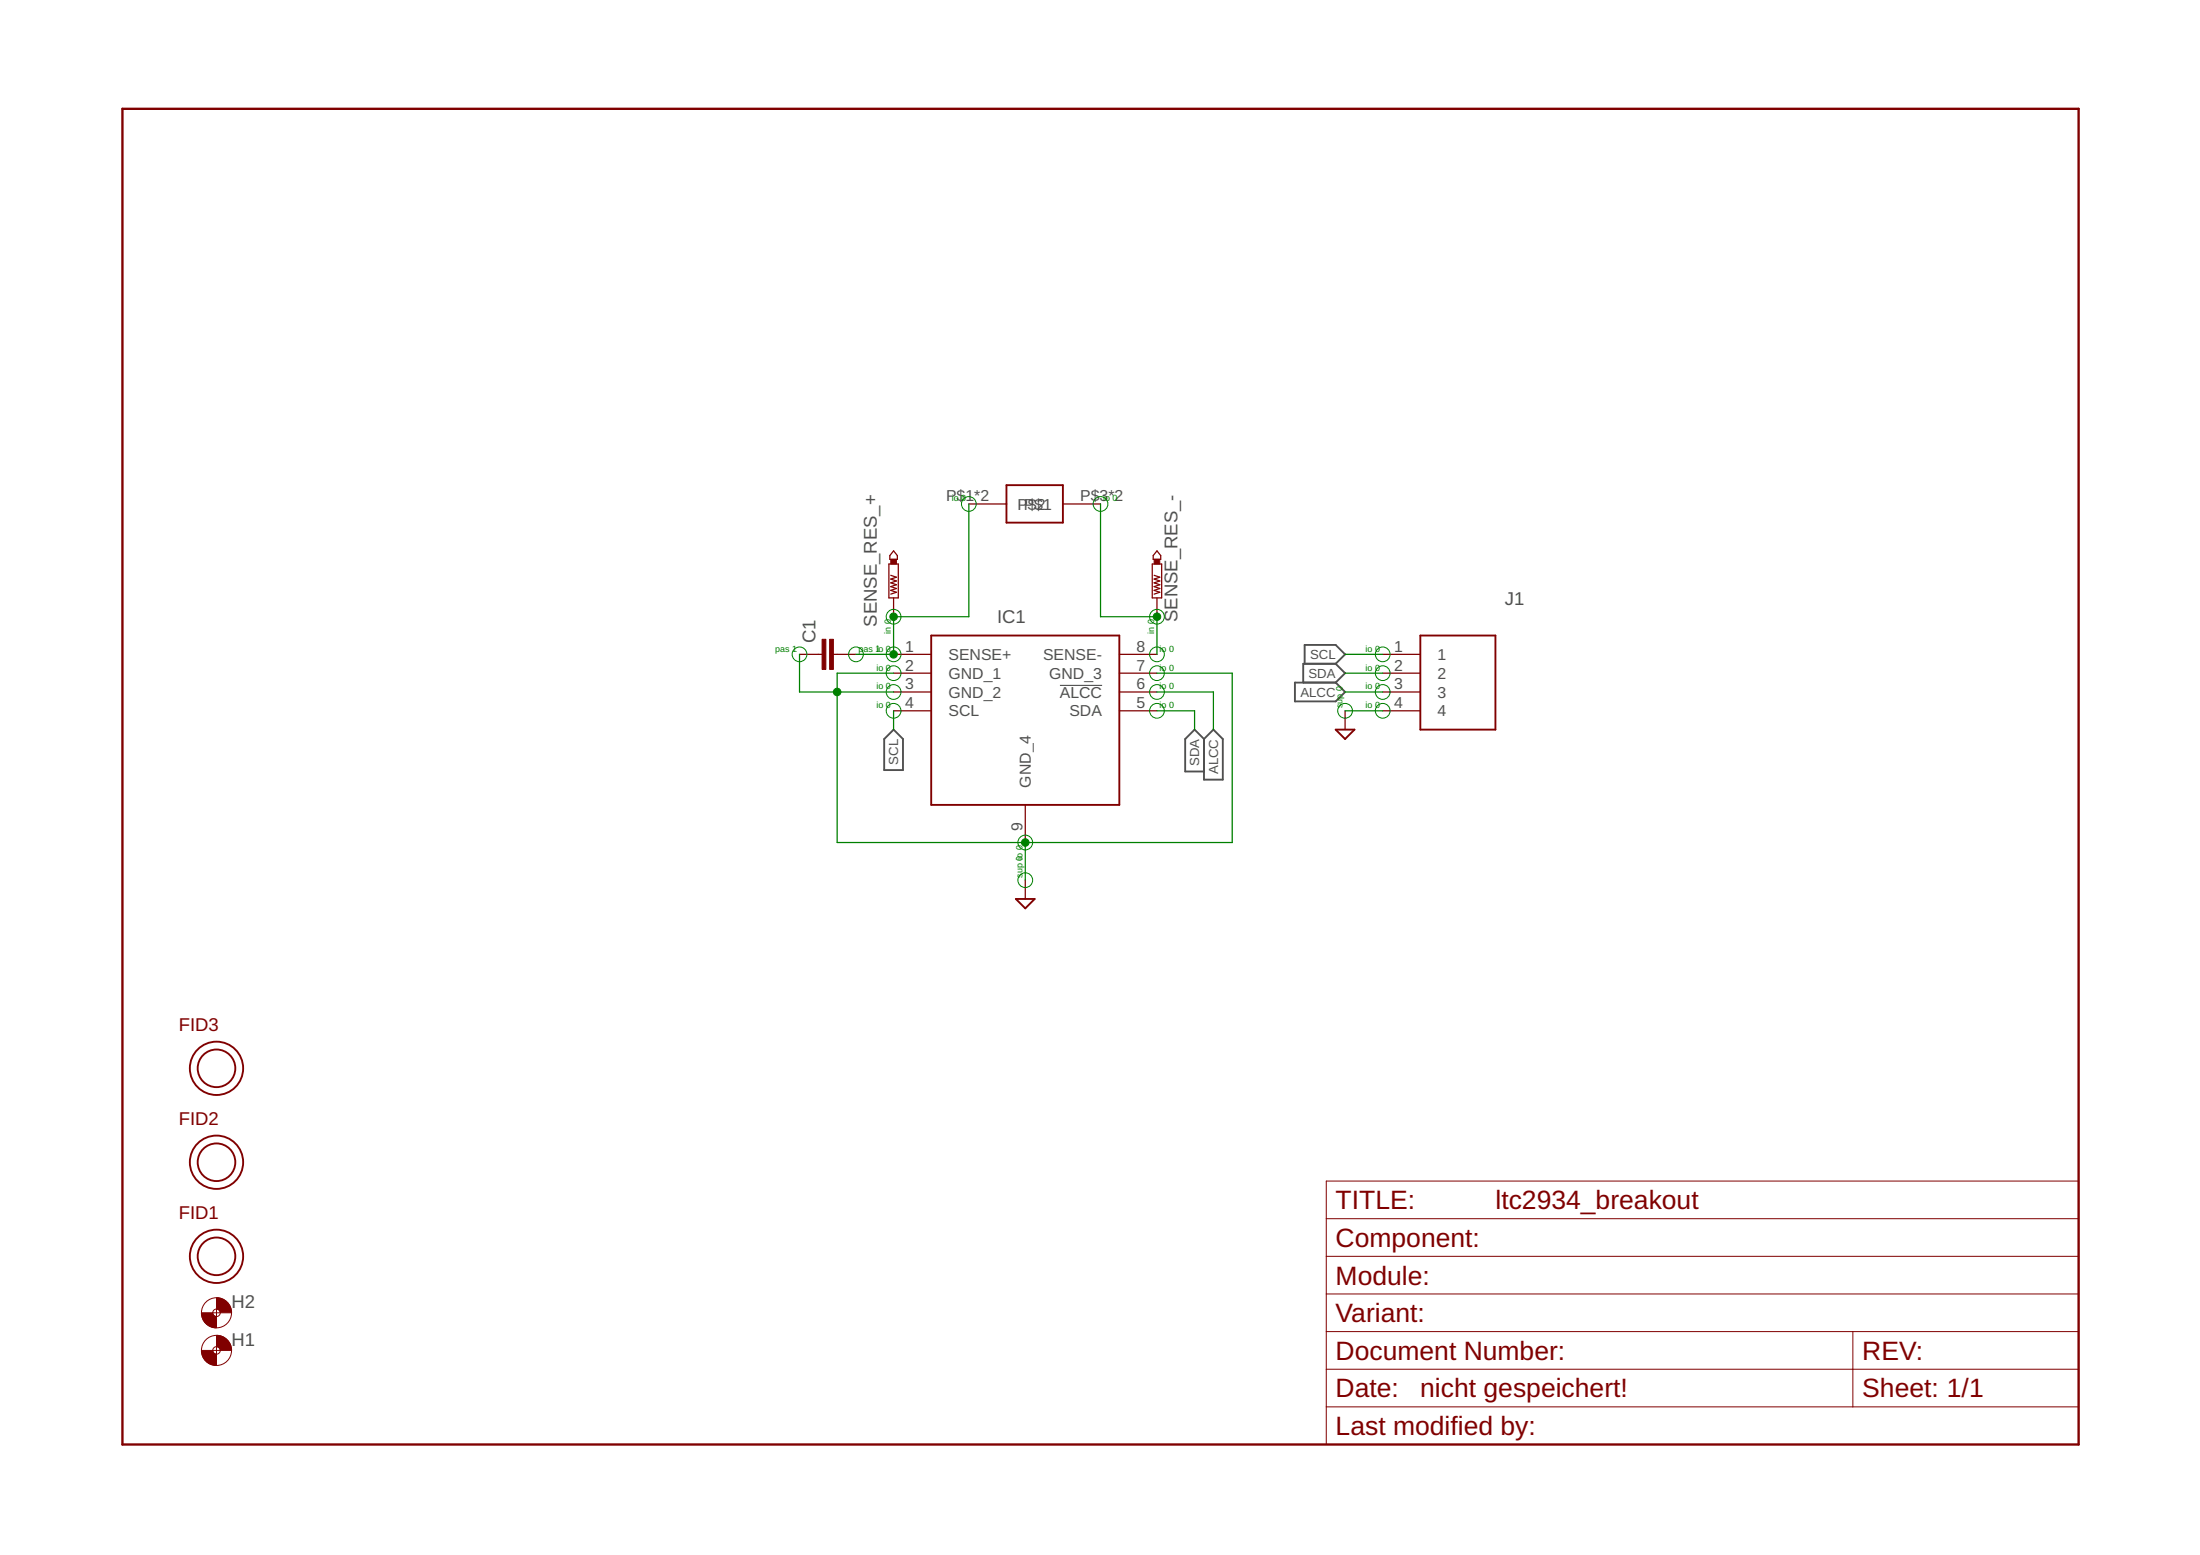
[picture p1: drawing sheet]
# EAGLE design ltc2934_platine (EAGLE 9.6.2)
AUTHOR: Tobias Poppe; DOC_NR: 1; REV: 1.0

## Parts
C1  1u  C-EUC1206  [C1206]
FID1  OPEN-PNP-FIDUCIAL  [OPEN-PNP-FIDUCIAL]
FID2  OPEN-PNP-FIDUCIAL  [OPEN-PNP-FIDUCIAL]
FID3  OPEN-PNP-FIDUCIAL  [OPEN-PNP-FIDUCIAL]
H1  MOUNT-HOLE3.3  [3,3]
H2  MOUNT-HOLE3.3  [3,3]
IC1  LTC2943IDD#PBF  [SON50P300X300X80-9N]
J1  B4B-XH-A_LF__SN_  [B4BXHALFSN]
SENSE_RES_+  PTR1PAD1-13Y  [P1-13Y]
SENSE_RES_-  PTR1PAD1-13Y  [P1-13Y]
U$1  SHUNT_50A_75MV  [SHUNT_50A_75MV]

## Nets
ALCC: IC1.6(!ALCC) J1.3
GND: C1.1 IC1.2(GND_1) IC1.3(GND_2) IC1.7(GND_3) IC1.9(GND_4) J1.4
SCL: IC1.4(SCL) J1.1
SDA: IC1.5(SDA) J1.2
SENSE+: C1.2 IC1.1(SENSE+) SENSE_RES_+.TP U$1.P$1 U$1.P$6
SENSE_-: IC1.8(SENSE-) SENSE_RES_-.TP U$1.P$3 U$1.P$5
